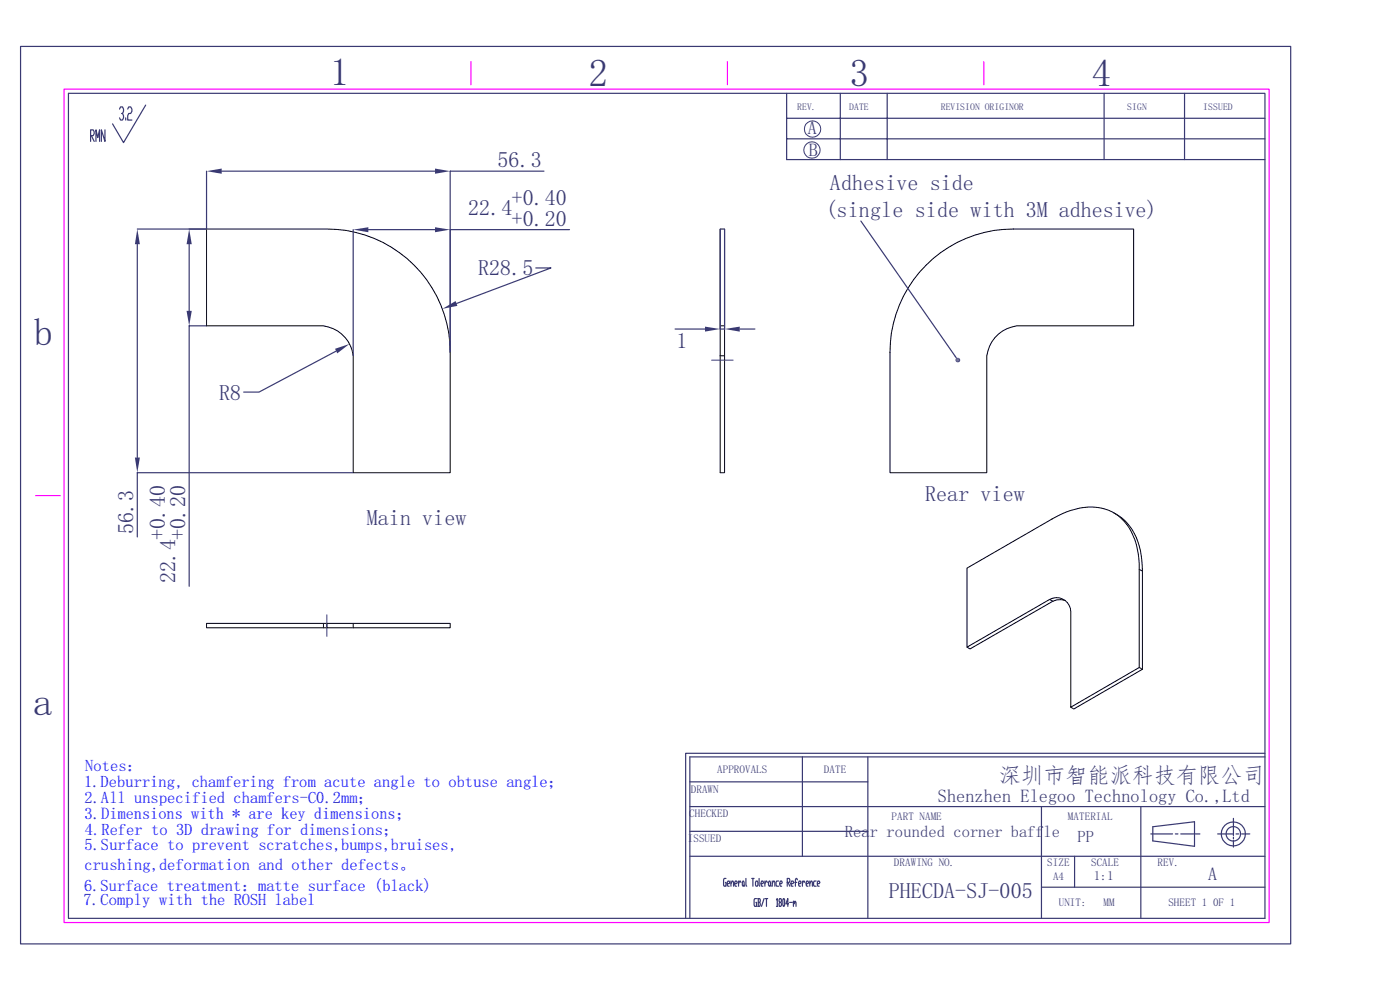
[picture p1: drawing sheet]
<svg xmlns="http://www.w3.org/2000/svg" width="297mm" height="210mm" viewBox="0 0 297 210" stroke-linecap="round" stroke-linejoin="round" font-family="sans-serif">
<path d="M13.6 18.9h255.6v176.8h-255.6zM99.9 13.1v4.9M154.3 13.1v4.9M208.7 13.1v4.9M7.5 105.1h5.3" fill="none" stroke="#f0f" stroke-width=".25"/>
<g fill="none" stroke="#393972" stroke-width=".25">
<path d="M4.4 9.8h269.4v190.4h-269.4zM14.5 19.8h253.9v175h-253.9zM166.9 19.8v14.1h101.5M178.3 19.8v14.1M188.2 19.8v14.1M234.2 19.8v14.1M251.3 19.8v14.1M19.2 28.8h.6l.2-.5-.2-.8h-.6v2.5M19.4 28.8l.6 1.2M20.4 30v-2.5l.3 1.7 .4-1.7v2.5M22.3 27.5v2.5l-.8-2.5v2.5M25.4 23.1l.2-.4h.4l.2 .9-.2 .5h-.2"/>
<path d="M26 24.1l.2 .4-.2 1h-.4l-.2-.5M26.7 25v.5M27.1 23.1l.2-.4h.4l.3 .4v.5l-.3 .5h-.4l-.2 .4v1h.9M30.9 22.3l-4.7 8-2.3-4M43.8 36.3v12.2M47 36.3h45.3M115.4 36.3h-19.9v38.4M166.9 29.4h101.5M166.9 25.1h101.5M268.4 159.8h-122.9v35M146.3 176.3h37.8M146.3 171.1h122.1"/>
<path d="M146.3 165.8h37.8M170.2 160.6v21M184.1 160.6v34.2M220.9 171.1v23.7M242 171.1v23.7M244.1 176.9h4.7M244.6 175.4l8.8-1.1v5.2l-8.8-1.1zM249.3 176.9h.6M250.5 176.9h4.1M258.3 176.9h3.4M261.7 173.6v3.6M261.7 177.6v.4"/>
<path d="M261.7 178.3v1.4M262.2 176.9h.6M263.4 176.9h1.7M268.4 160.6h-122.1v34.2M146.3 181.6h122.1M154 186.3h-.4l-.1 .3 .1 1.4h.4v-.8h-.1M154.3 187.4h.4l.1-.2-.1-.3h-.3l-.1 .3v.5l.1 .3h.3M155.1 187.4l.4-.5 .1 1.1M155.1 186.9v1.1M155.9 187.4h.4l.1-.2-.1-.3h-.3l-.1 .3v.5l.1 .3h.3M156.7 186.9v1.1M157.2 187.2l-.3-.3-.2 .5"/>
<path d="M157.6 186.9l.3 .3-.2 .8-.2-.3zM157.9 187.7l.1 .3M158.2 186.3v1.4l.2 .3M159.5 186.3h.5M159.7 186.3v1.7M160.4 186.9h.3l.1 .3-.1 .8h-.3l-.1-.3zM160.5 190.6h-.4l-.1 .3 .1 1.4h.4v-.9h-.1M160.7 190.6h.5l.1 .3-.1 .5M160.9 191.4h.3l.1 .6-.1 .3h-.5M160.9 190.6v1.7M161 186.3v1.4l.2 .3M161.5 187.4h.3l.2-.2-.2-.3h-.2l-.1 .3v.5l.1 .3h.2"/>
<path d="M162.1 190.6l-.6 1.7M162.3 186.9v1.1M162.3 190.6h.6M162.6 190.6v1.7M162.8 187.2l-.3-.3-.2 .5M163.2 186.9l.2 .3-.1 .8-.3-.3v-.5zM163.4 187.7l.2 .3M163.8 187.4l.3-.5h.2l.1 1.1M163.8 186.9v1.1M164.7 190.9l.2-.3v1.7M164.7 192.3h.3M165.2 186.9h-.4l-.2 .3 .2 .8h.4"/>
<path d="M165.4 191.4l-.1-.5 .1-.3h.3l.1 .6-.1 .2h-.3l-.1 .3 .1 .6h.3l.1-.3-.1-.6M165.4 187.4h.4l.1-.2-.1-.3h-.2l-.2 .3v.5l.2 .3h.2M166.2 190.6l.3 .3-.2 1.4-.2-.3zM167 187.2h.4l.2-.3-.2-.6h-.4v1.7M167.2 187.2l.4 .8M167.3 191.7h-.6l.4-1.1v1.7M167.5 191.4h.6M167.8 187.4h.4l.2-.2-.2-.3h-.3l-.1 .3 .1 .8h.3M168.3 191.4l.1-.2 .2 .5M168.3 191.2v1.1M168.6 191.4l.1-.2 .2 .2v.9M168.6 187.2h.4"/>
<path d="M169.2 186.6l-.2-.3h-.1l-.2 1.7M169.4 187.4h.4l.1-.2-.1-.3h-.3l-.1 .3v.5l.1 .3h.3M170.2 186.9v1.1M170.7 187.2l-.2-.3-.3 .5M171 187.4h.4l.1-.2-.1-.3h-.2l-.2 .3v.5l.2 .3h.2M171.8 187.4l.4-.5 .1 1.1M171.8 186.9v1.1M173.1 186.9h-.4l-.1 .3 .1 .8h.4M173.4 187.4h.4l.1-.2-.1-.3h-.3l-.1 .3v.5l.1 .3h.3M220.9 188.2h47.5M228 181.6v6.6"/>
<circle cx="261.6" cy="176.9" r="1.54"/>
<circle cx="261.6" cy="176.9" r="2.56"/>
</g>
<g fill="none" stroke="#393972" stroke-width=".21">
<circle cx="172.2" cy="31.8" r="1.75"/>
<circle cx="172.4" cy="27.4" r="1.73"/>
</g>
<path d="M43.8 48.6h25.5a26.2 26.2 0 0 1 26.2 26.1v25.6h-20.6v-24.8a7.3 7.3 0 0 0-6.3-6.4h-24.8z" fill="none" stroke="#000" stroke-width=".21"/>
<g fill="#393972">
<path d="M43.8 36.3l3.2-.5v1.1z"/>
<path d="M92.3 35.8l3.2 .5-3.2 .6z"/>
</g>
<path d="M29.1 48.6h14.7M29.1 51.8v45.3M74.9 100.3h-45.8v13.6" fill="none" stroke="#393972" stroke-width=".25"/>
<g fill="#393972">
<path d="M29.1 48.6l.6 3.2h-1.1z"/>
<path d="M28.6 97.1h1.1l-.6 3.2z"/>
</g>
<path d="M113.7 56.8h3.2l-20 7.6" fill="none" stroke="#393972" stroke-width=".25"/>
<path d="M93.9 65.5l2.7-1.6 .4 1z" fill="#393972"/>
<path d="M71.3 74.5l-16.4 8.7h-3.2" fill="none" stroke="#393972" stroke-width=".25"/>
<path d="M71.1 74l3-1-2.6 2z" fill="#393972"/>
<path d="M74.9 48.7v26.7M78.1 48.7h14.2M120.8 48.7h-25.3v26" fill="none" stroke="#393972" stroke-width=".25"/>
<g fill="#393972">
<path d="M74.9 48.7l3.2-.5v1.1z"/>
<path d="M92.3 48.2l3.2 .5-3.2 .6z"/>
</g>
<path d="M40.1 48.6h3.7M40.1 51.8v14.1M43.8 69.1h-3.7v55.3" fill="none" stroke="#393972" stroke-width=".25"/>
<g fill="#393972">
<path d="M40.1 48.6l.6 3.2h-1.1z"/>
<path d="M39.6 65.9h1.1l-.6 3.2z"/>
</g>
<path d="M152.8 48.6h.9v20.5h-.9zM152.8 69.1v31.2h.9v-24.8M153.7 69.1v6.4h-.9M68.6 132.2v1M69.3 132.2h26.2v1h-26.2zM69.3 132.2h-25.5v1h25.5M74.9 132.2v1" fill="none" stroke="#000" stroke-width=".21"/>
<path d="M69.3 130.4v4.6" fill="none" stroke="#393972" stroke-width=".21"/>
<path d="M152.8 48.6v21.2h.9v-21.2M143.2 69.8h6.4M156.9 69.8h3.2" fill="none" stroke="#393972" stroke-width=".25"/>
<g fill="#393972">
<path d="M153.7 69.8l3.2-.5v1z"/>
<path d="M149.6 69.3l3.2 .5-3.2 .5z"/>
</g>
<path d="M151 76.4h4.5" fill="none" stroke="#393972" stroke-width=".21"/>
<path d="M196.5 56.2a26 26 0 0 1 18.5-7.6h25.5v20.5h-24.8a7.4 7.4 0 0 0-6.4 6.4v24.8h-20.5v-25.6a26 26 0 0 1 7.7-18.5zM236.3 108.8a11.2 11.2 0 0 1 5.8 9l.3 3.3M205.1 120.5l18.1-10.4a13.9 13.9 0 0 1 12-1.9 10.6 10.6 0 0 1 6.1 8.2l.4 3.2v22l-14.5 8.4v-20.2a3 3 0 0 0-4.5-2.6l-17.6 10.1zM222.7 127.2l.7 .3M223.4 127.5l-17.6 10.2-.7-.4M226 127.4l-1.8-.2-.8 .3M241.7 120.8l.7 .3v20.9l-14.6 8.4-.6-.4M241.7 141.6l.7 .4" fill="none" stroke="#000" stroke-width=".21"/>
<g fill="#393972">
<path d="M202.9 76l.3 .4-.5-.2z"/>
<path d="M202.7 76.2l.5 .2h-.5z"/>
<path d="M202.7 76.4h.5l-.4 .3z"/>
<path d="M202.8 76.7l.4-.3-.2 .4z"/>
<path d="M203.2 76.4v.5l-.2-.1z"/>
<path d="M203.2 76.4l.3 .4-.3 .1z"/>
<path d="M203.2 76.4l.5 .2-.2 .2z"/>
<path d="M203.2 76.4h.5v.2z"/>
<path d="M203.2 76.4l.4-.3 .1 .3z"/>
<path d="M203.4 75.9l.2 .2-.4 .3z"/>
<path d="M203.2 75.9h.2l-.2 .5z"/>
<path d="M202.9 76l.3-.1v.5z"/>
</g>
<path d="M182.6 46.9l20.3 29.1" fill="none" stroke="#393972" stroke-width=".25"/>
<g font-size="8.3" fill="#393972">
<text x="70" y="18">1</text>
<text x="124.9" y="18.2">2</text>
<text x="180.3" y="18.3">3</text>
<text x="231.6" y="18.3">4</text>
<text x="7.2" y="73.1">b</text>
<text x="7" y="151.6">a</text>
</g>
<g font-size="4.7" fill="#393972">
<text x="105.5" y="35.5">56.3</text>
<text x="176.1" y="40.3">Adhesive side</text>
<text x="99.3" y="45.7">22.4</text>
<text x="108.5" y="43.5">+0.40</text>
<text x="108.5" y="47.9">+0.20</text>
<text x="175.1" y="46.1">(single side with 3M adhesive)</text>
<text x="101.4" y="58.4">R28.5</text>
<text x="143.5" y="73.8">1</text>
<text x="46.5" y="84.8">R8</text>
<text x="196.3" y="106.2">Rear view</text>
<text x="28.3" y="113.4" transform="rotate(-90 28.3 113.4)">56.3</text>
<text x="77.8" y="111.3">Main view</text>
<text x="35" y="114.5" transform="rotate(-90 35 114.5)">+0.40</text>
<text x="39.3" y="114.5" transform="rotate(-90 39.3 114.5)">+0.20</text>
<text x="37.1" y="123.8" transform="rotate(-90 37.1 123.8)">22.4</text>
<text x="211.9" y="166.2">深圳市智能派科技有限公司</text>
<text x="188.6" y="190.5">PHECDA-SJ-005</text>
</g>
<g font-size="3.9" fill="#393972">
<text x="171.4" y="28.5">A</text>
<text x="171.6" y="33">B</text>
<text x="199" y="170">Shenzhen Elegoo Technology Co.,Ltd</text>
<text x="256.3" y="186.7">A</text>
</g>
<g font-size="3.5" fill="#00f">
<text x="17.8" y="167">1.Deburring, chamfering from acute angle to obtuse angle；</text>
<text x="18.1" y="163.6">Notes：</text>
<text x="17.9" y="170.4">2.All unspecified chamfers-C0.2mm；</text>
<text x="17.9" y="173.7">3.Dimensions with * are key dimensions；</text>
<text x="18" y="177">4.Refer to 3D drawing for dimensions；</text>
<text x="17.9" y="180.4">5.Surface to prevent scratches,bumps,bruises,</text>
<text x="17.9" y="184.5">crushing,deformation and other defects。</text>
<text x="17.8" y="189">6.Surface treatment：matte surface (black)</text>
<text x="17.7" y="192.1">7.Comply with the ROSH label</text>
</g>
<g font-size="3.5" fill="#393972">
<text x="179.2" y="177.6">Rea</text>
<text x="184.5" y="177.6">r rounded corner baff</text>
<text x="221.4" y="177.6">le</text>
<text x="228.6" y="178.6">PP</text>
</g>
<text font-size="2.8" fill="#393972" x="232" y="186.7">1:1</text>
<g font-size="2.4" fill="#393972">
<text x="152.1" y="164">APPROVALS</text>
<text x="174.8" y="164">DATE</text>
<text x="146.2" y="173.4">CHECKED</text>
<text x="146.6" y="168.3">DRAWN</text>
<text x="145.9" y="178.6">ISSUED</text>
<text x="189.1" y="174">PART NAME</text>
<text x="226.6" y="174">MATERIAL</text>
<text x="189.7" y="183.8">DRAWING NO.</text>
<text x="222.2" y="183.8">SIZE</text>
<text x="231.5" y="183.8">SCALE</text>
<text x="245.6" y="183.8">REV.</text>
<text x="223.4" y="186.6">A4</text>
<text x="224.6" y="192.3">UNIT:</text>
<text x="234.1" y="192.3">MM</text>
<text x="247.9" y="192.3">SHEET 1</text>
<text x="257.3" y="192.3">0F 1</text>
</g>
<g font-size="2.1" fill="#393972">
<text x="169.1" y="23.4">REV.</text>
<text x="180.1" y="23.4">DATE</text>
<text x="199.6" y="23.4">REVISION ORIGINOR</text>
<text x="239.1" y="23.4">SIGN</text>
<text x="255.3" y="23.4">ISSUED</text>
</g>
</svg>
